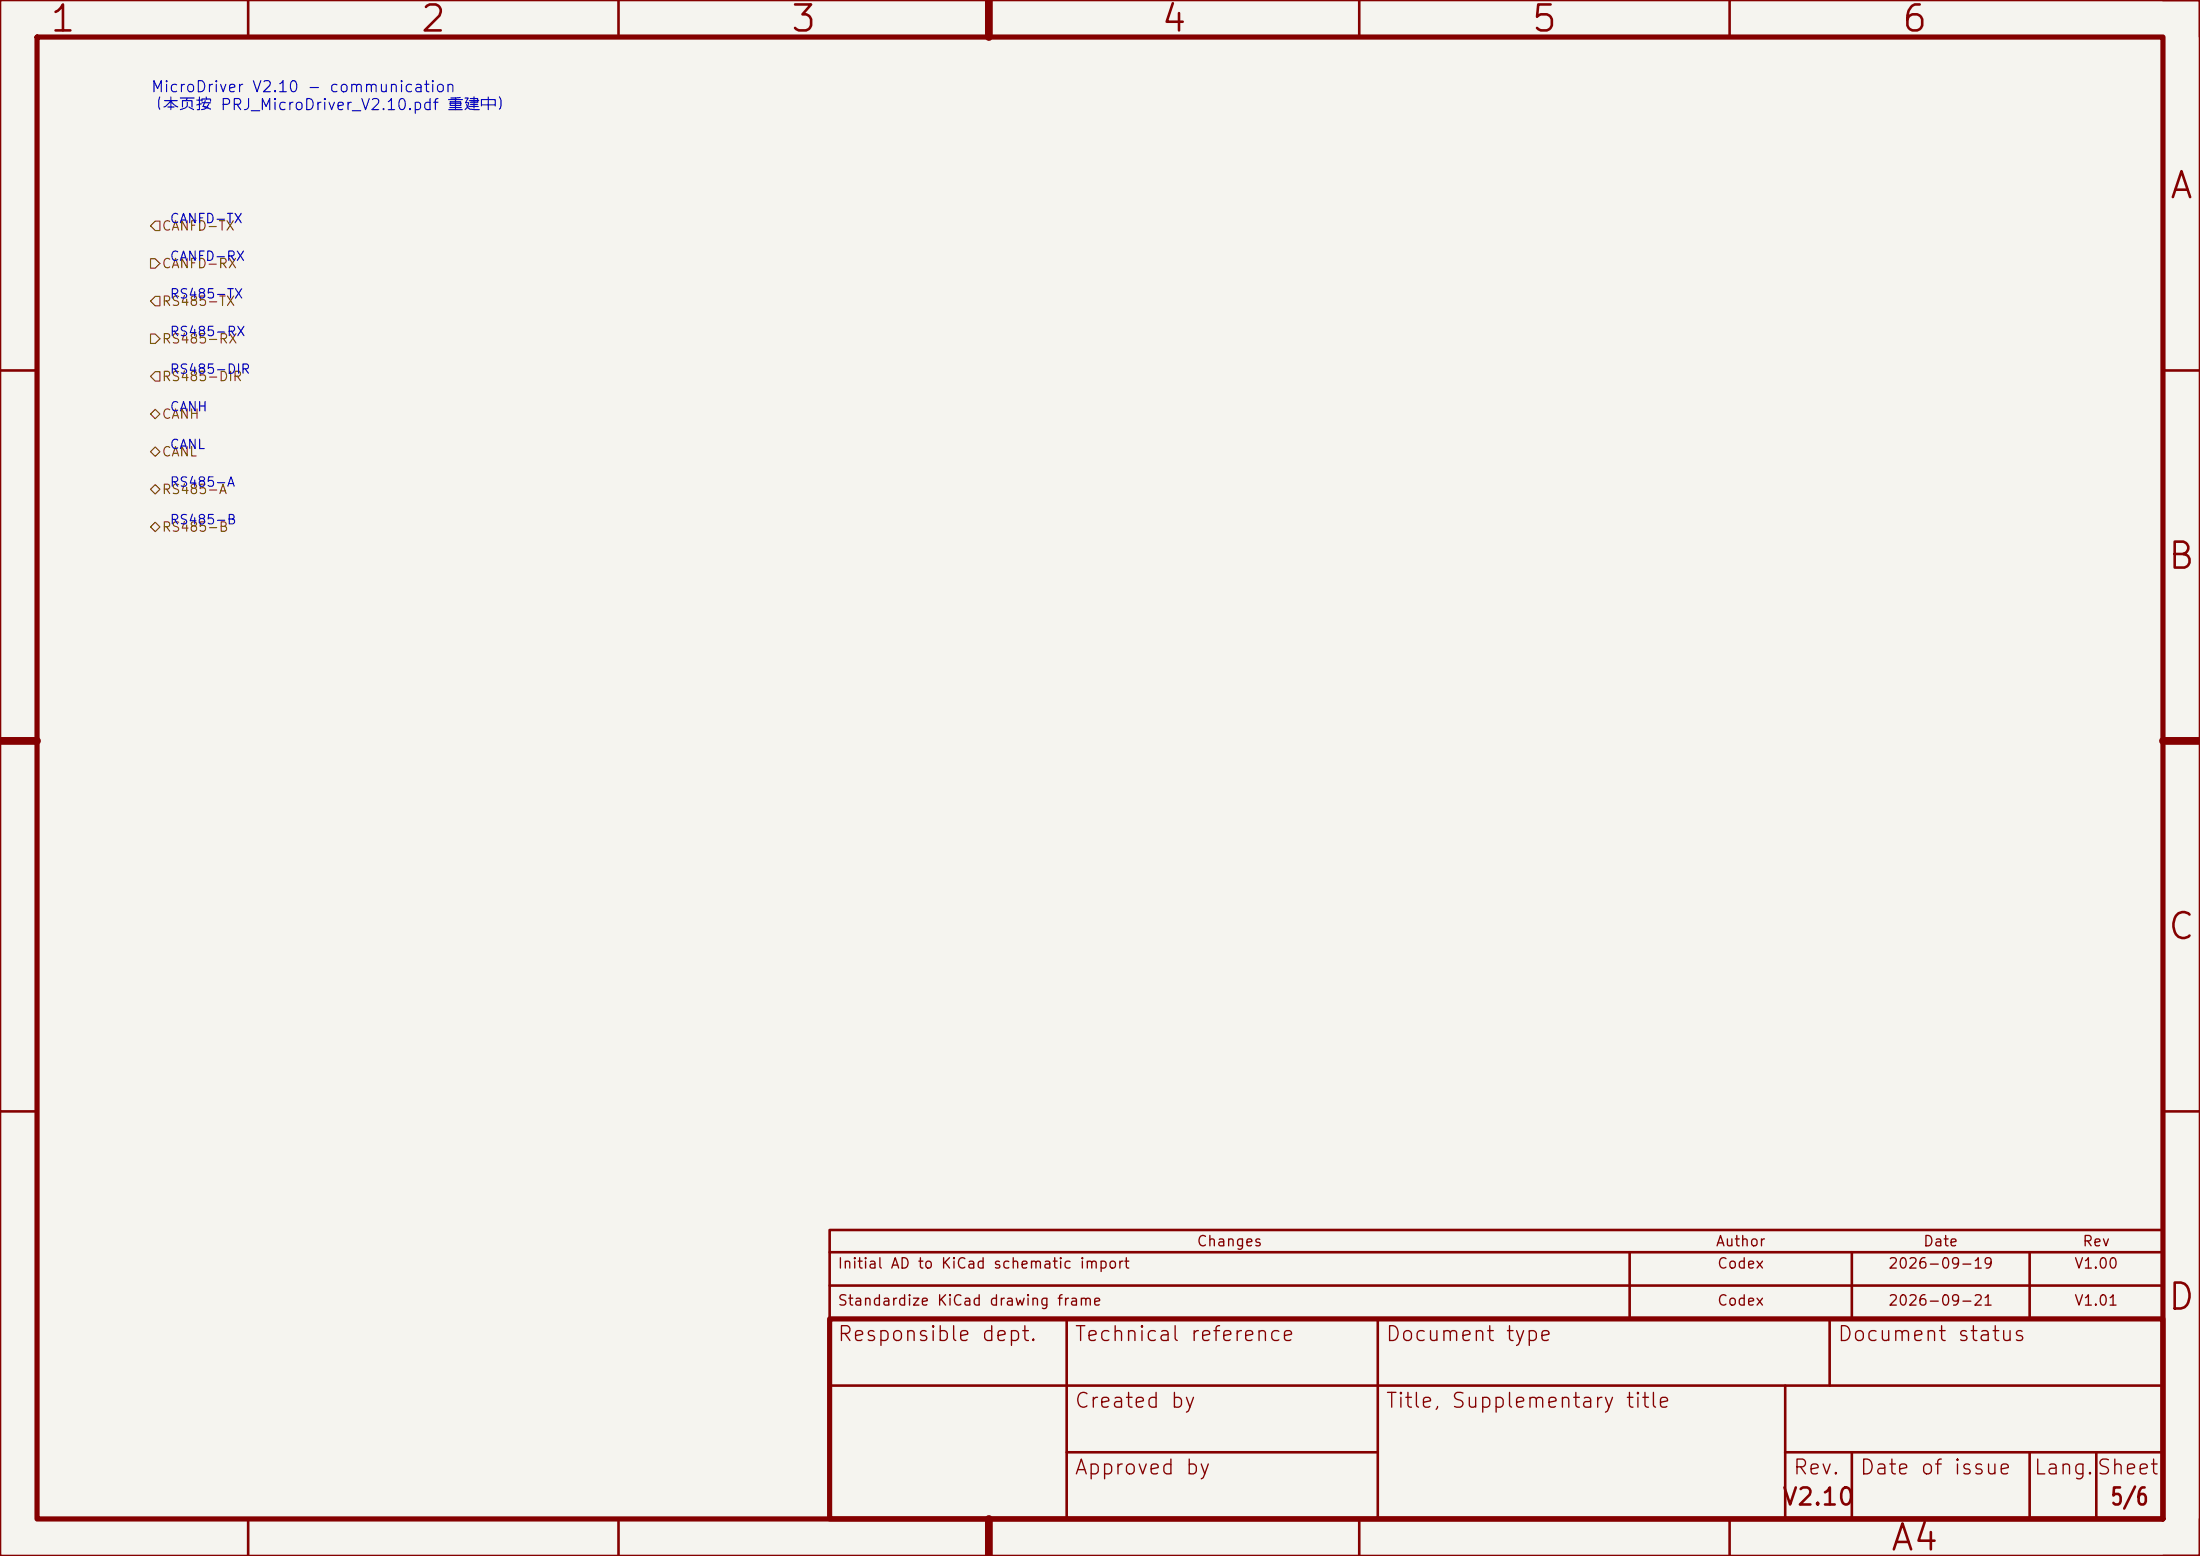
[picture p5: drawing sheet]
<svg xmlns="http://www.w3.org/2000/svg" width="297mm" height="210mm" viewBox="0 0 297 210" stroke-linecap="round" stroke-linejoin="round" font-family="sans-serif">
<path d="M0 0h297v210h-297z" fill="#f5f4ef" stroke="#f5f4ef" stroke-width=".14"/>
<g fill="none" stroke="#840000" stroke-width=".35">
<path d="M0 0h297v210h-297zM33.5 0v5M83.5 0v5M133.5 0v5M183.5 0v5M233.5 0v5M0 50h5M292 50h5M0 100h5M292 100h5M0 150h5M292 150h5"/>
<path d="M112 166h180v12h-180zM112 169h180M112 173.5h180M144 178v27M186 178v27M220 169v9M247 178v9M250 169v9M274 169v9M112 187h180M144 196h42M241 196h51"/>
<path d="M241 187v18M250 196v9M274 196v9M283 196v9M33.5 205v5M83.5 205v5M133.5 205v5M183.5 205v5M233.5 205v5"/>
</g>
<path d="M5 5h287v200h-287zM112 178h180v27h-180z" fill="none" stroke="#840000" stroke-width=".7"/>
<path d="M133.5 0v5M0 100h5M292 100h5M133.5 205v5" fill="none" stroke="#840000" stroke-width="1.1"/>
<g fill="#840000" stroke="#840000" stroke-width=".35">
<path d="M292 -.1h5.1v5.1l-.1-5z"/>
<path d="M297 205l.1 5.1h-5.1l5-.1z"/>
</g>
<path d="M20.3 34.9h.7l.6 .7-.6 .6h-.7zM20.3 30.5l.7-.7h.6v1.3h-.6zM20.3 40.6l.7-.6h.6v1.3h-.6zM20.3 45.1h.7l.6 .6-.6 .7h-.7zM20.3 55.9l.7-.7 .6 .7-.6 .6zM21 50.2h.6v1.2h-.6l-.7-.6zM20.3 71.1l.7-.6 .6 .6-.6 .7zM20.3 66l.7-.6 .6 .6-.6 .7zM20.3 61l.7-.7 .6 .7-.6 .6z" fill="none" stroke="#725600" stroke-width=".15"/>
<g font-size="3.5" fill="#840000">
<text x="6.5" y="5.2">1</text>
<text x="56.5" y="5.2">2</text>
<text x="106.5" y="5.2">3</text>
<text x="156.5" y="5.2">4</text>
<text x="206.5" y="5.2">5</text>
<text x="256.5" y="5.2">6</text>
<text x="292.7" y="27.7">A</text>
<text x="292.4" y="77.7">B</text>
<text x="292.4" y="127.7">C</text>
<text x="292.4" y="177.7">D</text>
<text x="255" y="210.2">A4</text>
</g>
<g font-size="2.3" fill="#840000">
<text x="240.5" y="203.7">V2.10</text>
<text x="284.8" y="203.7">5/6</text>
</g>
<g font-size="2" fill="#840000">
<text x="112.9" y="181.5">Responsible dept.</text>
<text x="144.9" y="181.5">Technical reference</text>
<text x="186.9" y="181.5">Document type</text>
<text x="247.9" y="181.5">Document status</text>
<text x="144.9" y="190.5">Created by</text>
<text x="186.9" y="190.5">Title, Supplementary title</text>
<text x="144.9" y="199.5">Approved by</text>
<text x="241.9" y="199.5">Rev.</text>
<text x="250.9" y="199.5">Date of issue</text>
<text x="274.4" y="199.5">Lang.Sheet</text>
</g>
<g font-size="1.5" fill="#0000c2">
<text x="20.3" y="12.8">MicroDriver V2.10 - communication</text>
<text x="20.3" y="15.3">（本页按 PRJ_MicroDriver_V2.10.pdf 重建中）</text>
</g>
<g font-size="1.4" fill="#840000">
<text x="113" y="171.6">Initial AD to KiCad schematic import</text>
<text x="161.5" y="168.6">Changes</text>
<text x="231.5" y="168.6">Author</text>
<text x="231.7" y="171.6">Codex</text>
<text x="254.8" y="171.6">2026-09-19</text>
<text x="259.5" y="168.6">Date</text>
<text x="279.9" y="171.6">V1.00</text>
<text x="281" y="168.6">Rev</text>
<text x="113" y="176.6">Standardize KiCad drawing frame</text>
<text x="231.7" y="176.6">Codex</text>
<text x="254.8" y="176.6">2026-09-21</text>
<text x="279.9" y="176.6">V1.01</text>
</g>
<g font-size="1.3" fill="#725600">
<text x="21.8" y="31.4">CANFD-TX</text>
<text x="21.8" y="41.6">RS485-TX</text>
<text x="21.8" y="36.5">CANFD-RX</text>
<text x="21.8" y="46.7">RS485-RX</text>
<text x="21.8" y="51.8">RS485-DIR</text>
<text x="21.8" y="56.8">CANH</text>
<text x="21.8" y="61.9">CANL</text>
<text x="21.8" y="67">RS485-A</text>
<text x="21.8" y="72.1">RS485-B</text>
</g>
<g font-size="1.3" fill="#0000c2">
<text x="22.8" y="30.5">CANFD-TX</text>
<text x="22.8" y="35.5">CANFD-RX</text>
<text x="22.8" y="40.6">RS485-TX</text>
<text x="22.8" y="45.7">RS485-RX</text>
<text x="22.8" y="50.8">RS485-DIR</text>
<text x="22.8" y="55.9">CANH</text>
<text x="22.8" y="60.9">CANL</text>
<text x="22.8" y="66">RS485-A</text>
<text x="22.8" y="71.1">RS485-B</text>
</g>
</svg>
